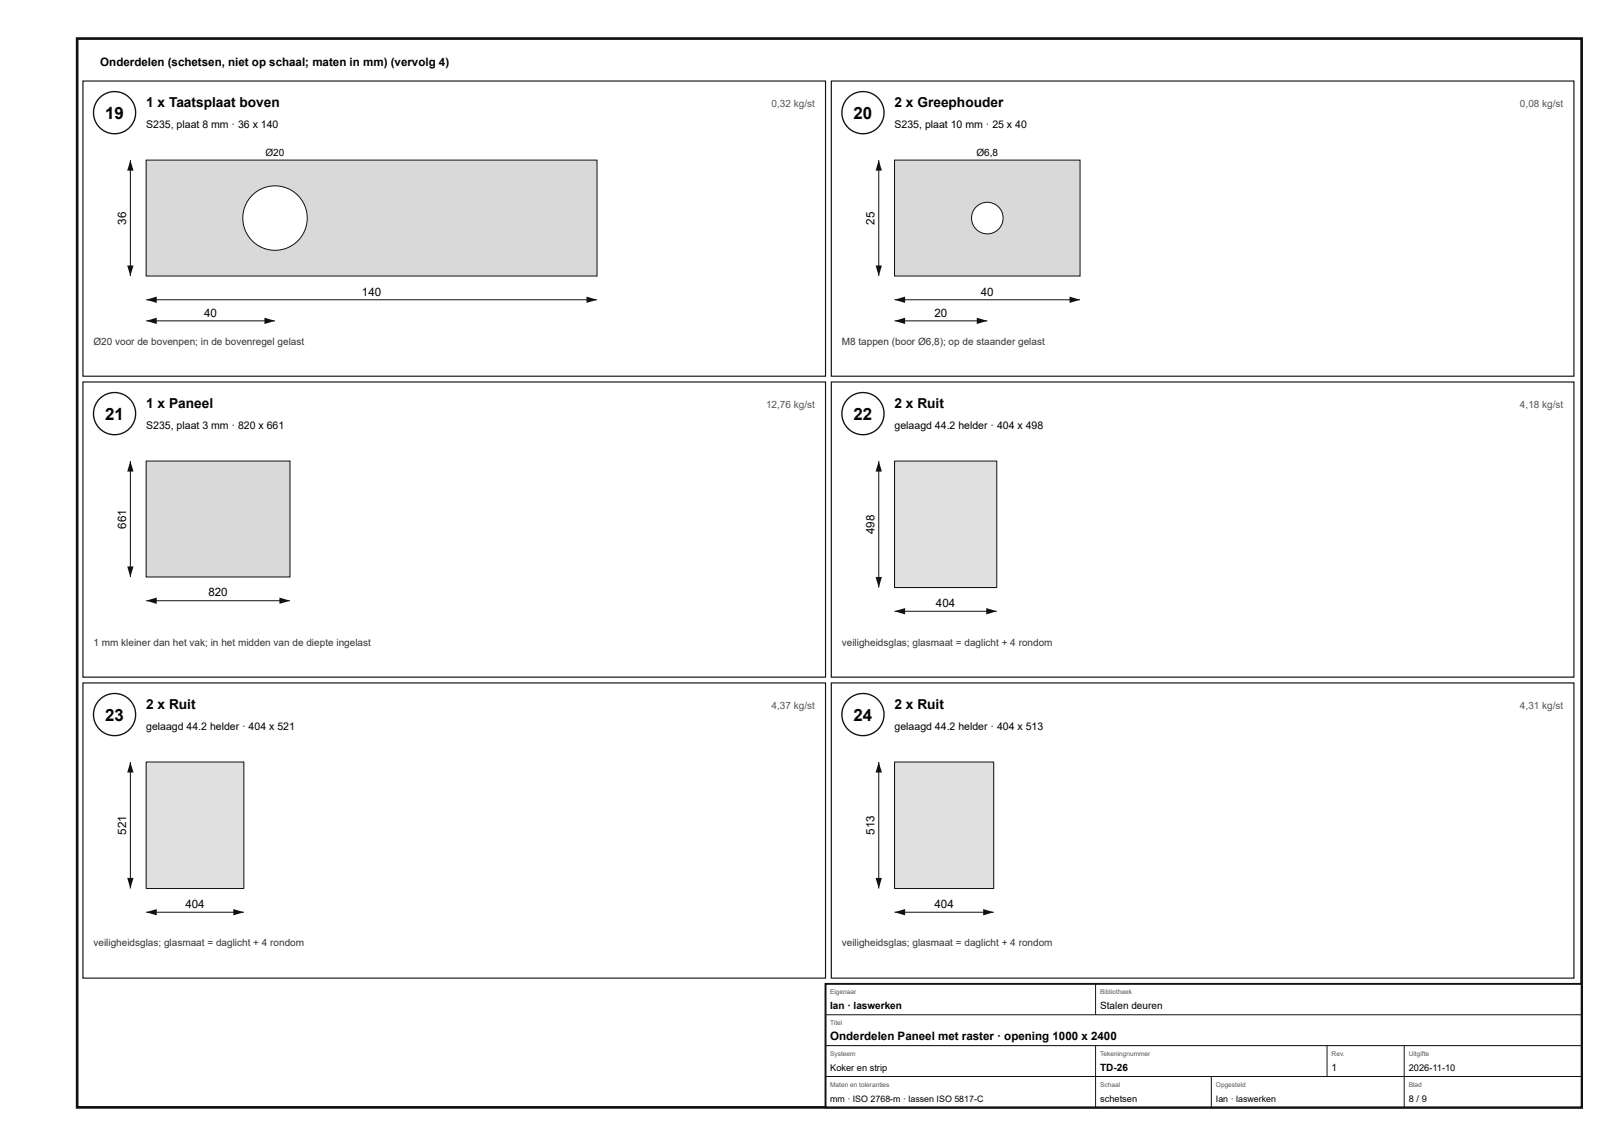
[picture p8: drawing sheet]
<svg xmlns="http://www.w3.org/2000/svg" width="420mm" height="297mm" viewBox="0 0 420 297" stroke-linecap="round" stroke-linejoin="round" font-family="sans-serif">
<path d="M20 10h390v277h-390z" fill="none" stroke="#111" stroke-width=".7" stroke-linecap="butt"/>
<path d="M21.5 21h192.5v76.5h-192.5z" fill="none" stroke="#111" stroke-width=".3"/>
<circle cx="29.7" cy="29.2" r="5.5" fill="#fff"/>
<circle cx="29.7" cy="29.2" r="5.5" fill="none" stroke="#111" stroke-width=".35"/>
<path d="M37.9 41.5h116.9v30h-116.9z" fill="#d7dadc"/>
<path d="M37.9 41.5h116.9v30h-116.9z" fill="none" stroke="#111" stroke-width=".26"/>
<circle cx="71.3" cy="56.5" r="8.3" fill="#fff"/>
<g fill="none" stroke="#111" stroke-width=".26">
<path d="M37.9 77.7h116.9"/>
<circle cx="71.3" cy="56.5" r="8.3"/>
</g>
<g fill="#111">
<path d="M37.9 77.7l2.7-.8v1.6z"/>
<path d="M152 76.9l2.8 .8-2.8 .8z"/>
</g>
<path d="M33.8 41.5v30" fill="none" stroke="#111" stroke-width=".26"/>
<g fill="#111">
<path d="M33.8 41.5l.8 2.7h-1.6z"/>
<path d="M33 68.8h1.6l-.8 2.7z"/>
</g>
<path d="M37.9 83.2h33.4" fill="none" stroke="#111" stroke-width=".26"/>
<g fill="#111">
<path d="M37.9 83.2l2.7-.9v1.7z"/>
<path d="M68.5 82.3l2.8 .9-2.8 .8z"/>
</g>
<path d="M215.5 21h192.5v76.5h-192.5z" fill="none" stroke="#111" stroke-width=".3"/>
<circle cx="223.7" cy="29.2" r="5.5" fill="#fff"/>
<circle cx="223.7" cy="29.2" r="5.5" fill="none" stroke="#111" stroke-width=".35"/>
<path d="M231.9 41.5h48.1v30h-48.1z" fill="#d7dadc"/>
<path d="M231.9 41.5h48.1v30h-48.1z" fill="none" stroke="#111" stroke-width=".26"/>
<circle cx="255.9" cy="56.5" r="4.1" fill="#fff"/>
<g fill="none" stroke="#111" stroke-width=".26">
<path d="M231.9 77.7h48.1"/>
<circle cx="255.9" cy="56.5" r="4.1"/>
</g>
<g fill="#111">
<path d="M231.9 77.7l2.7-.8v1.6z"/>
<path d="M277.2 76.9l2.8 .8-2.8 .8z"/>
</g>
<path d="M227.8 41.5v30" fill="none" stroke="#111" stroke-width=".26"/>
<g fill="#111">
<path d="M227.8 41.5l.8 2.7h-1.6z"/>
<path d="M227 68.8h1.6l-.8 2.7z"/>
</g>
<path d="M231.9 83.2h24" fill="none" stroke="#111" stroke-width=".26"/>
<g fill="#111">
<path d="M231.9 83.2l2.7-.9v1.7z"/>
<path d="M253.2 82.3l2.7 .9-2.7 .8z"/>
</g>
<path d="M21.5 99h192.5v76.5h-192.5z" fill="none" stroke="#111" stroke-width=".3"/>
<circle cx="29.7" cy="107.2" r="5.5" fill="#fff"/>
<circle cx="29.7" cy="107.2" r="5.5" fill="none" stroke="#111" stroke-width=".35"/>
<path d="M37.9 119.5h37.3v30h-37.3z" fill="#d7dadc"/>
<path d="M37.9 119.5h37.3v30h-37.3zM37.9 155.7h37.3" fill="none" stroke="#111" stroke-width=".26"/>
<g fill="#111">
<path d="M37.9 155.7l2.7-.8v1.6z"/>
<path d="M72.4 154.9l2.8 .8-2.8 .8z"/>
</g>
<path d="M33.8 119.5v30" fill="none" stroke="#111" stroke-width=".26"/>
<g fill="#111">
<path d="M33.8 119.5l.8 2.7h-1.6z"/>
<path d="M33 146.8h1.6l-.8 2.7z"/>
</g>
<path d="M215.5 99h192.5v76.5h-192.5z" fill="none" stroke="#111" stroke-width=".3"/>
<circle cx="223.7" cy="107.2" r="5.5" fill="#fff"/>
<circle cx="223.7" cy="107.2" r="5.5" fill="none" stroke="#111" stroke-width=".35"/>
<path d="M231.9 119.5h26.5v32.8h-26.5z" fill="#d6e4e9"/>
<path d="M231.9 119.5h26.5v32.8h-26.5zM231.9 158.4h26.5" fill="none" stroke="#111" stroke-width=".26"/>
<g fill="#111">
<path d="M231.9 158.4l2.7-.8v1.6z"/>
<path d="M255.7 157.6l2.7 .8-2.7 .8z"/>
</g>
<path d="M227.8 119.5v32.8" fill="none" stroke="#111" stroke-width=".26"/>
<g fill="#111">
<path d="M227.8 119.5l.8 2.7h-1.6z"/>
<path d="M227 149.5h1.6l-.8 2.8z"/>
</g>
<path d="M21.5 177h192.5v76.5h-192.5z" fill="none" stroke="#111" stroke-width=".3"/>
<circle cx="29.7" cy="185.2" r="5.5" fill="#fff"/>
<circle cx="29.7" cy="185.2" r="5.5" fill="none" stroke="#111" stroke-width=".35"/>
<path d="M37.9 197.5h25.3v32.8h-25.3z" fill="#d6e4e9"/>
<path d="M37.9 197.5h25.3v32.8h-25.3zM37.9 236.4h25.3" fill="none" stroke="#111" stroke-width=".26"/>
<g fill="#111">
<path d="M37.9 236.4l2.7-.8v1.6z"/>
<path d="M60.5 235.6l2.7 .8-2.7 .8z"/>
</g>
<path d="M33.8 197.5v32.8" fill="none" stroke="#111" stroke-width=".26"/>
<g fill="#111">
<path d="M33.8 197.5l.8 2.7h-1.6z"/>
<path d="M33 227.5h1.6l-.8 2.8z"/>
</g>
<path d="M215.5 177h192.5v76.5h-192.5z" fill="none" stroke="#111" stroke-width=".3"/>
<circle cx="223.7" cy="185.2" r="5.5" fill="#fff"/>
<circle cx="223.7" cy="185.2" r="5.5" fill="none" stroke="#111" stroke-width=".35"/>
<path d="M231.9 197.5h25.7v32.8h-25.7z" fill="#d6e4e9"/>
<path d="M231.9 197.5h25.7v32.8h-25.7zM231.9 236.4h25.7" fill="none" stroke="#111" stroke-width=".26"/>
<g fill="#111">
<path d="M231.9 236.4l2.7-.8v1.6z"/>
<path d="M254.9 235.6l2.7 .8-2.7 .8z"/>
</g>
<path d="M227.8 197.5v32.8" fill="none" stroke="#111" stroke-width=".26"/>
<g fill="#111">
<path d="M227.8 197.5l.8 2.7h-1.6z"/>
<path d="M227 227.5h1.6l-.8 2.8z"/>
</g>
<path d="M214 255h196v32h-196z" fill="#fff"/>
<path d="M214 255h196v32h-196z" fill="none" stroke="#111" stroke-width=".5"/>
<path d="M284 255v8M214 263h196M214 271h196M214 279h196M284 271v16M314 279v8M344 271v8M364 271v16" fill="none" stroke="#111" stroke-width=".26"/>
<g font-size="4.4">
<text x="27.3" y="30.8">19</text>
<text x="221.3" y="30.8">20</text>
<text x="27.3" y="108.8">21</text>
<text x="221.3" y="108.8">22</text>
<text x="27.3" y="186.8">23</text>
<text x="221.3" y="186.8">24</text>
</g>
<g font-size="3.6">
<text x="37.9" y="27.8">1 x Taatsplaat boven</text>
<text x="231.9" y="27.8">2 x Greephouder</text>
<text x="37.9" y="105.8">1 x Paneel</text>
<text x="231.9" y="105.8">2 x Ruit</text>
<text x="37.9" y="183.8">2 x Ruit</text>
<text x="231.9" y="183.8">2 x Ruit</text>
</g>
<g font-size="3">
<text x="26" y="17">Onderdelen (schetsen, niet op schaal; maten in mm) (vervolg 4)</text>
<text x="32.7" y="58.2" transform="rotate(-90 32.7 58.2)">36</text>
<text x="226.7" y="58.2" transform="rotate(-90 226.7 58.2)">25</text>
<text x="93.8" y="76.6">140</text>
<text x="254.3" y="76.6">40</text>
<text x="52.9" y="82.1">40</text>
<text x="242.2" y="82.1">20</text>
<text x="32.7" y="137" transform="rotate(-90 32.7 137)">661</text>
<text x="226.7" y="138.4" transform="rotate(-90 226.7 138.4)">498</text>
<text x="54" y="154.6">820</text>
<text x="242.6" y="157.3">404</text>
<text x="32.7" y="216.4" transform="rotate(-90 32.7 216.4)">521</text>
<text x="226.7" y="216.4" transform="rotate(-90 226.7 216.4)">513</text>
<text x="48" y="235.3">404</text>
<text x="242.2" y="235.3">404</text>
<text x="215.2" y="269.6">Onderdelen Paneel met raster · opening 1000 x 2400</text>
</g>
<g font-size="2.7">
<text x="37.9" y="33.3">S235, plaat 8 mm · 36 x 140</text>
<text x="231.9" y="33.3">S235, plaat 10 mm · 25 x 40</text>
<text x="37.9" y="111.3">S235, plaat 3 mm · 820 x 661</text>
<text x="231.9" y="111.3">gelaagd 44.2 helder · 404 x 498</text>
<text x="37.9" y="189.3">gelaagd 44.2 helder · 404 x 521</text>
<text x="231.9" y="189.3">gelaagd 44.2 helder · 404 x 513</text>
</g>
<g font-size="2.6" fill="#555">
<text x="200" y="27.8">0,32 kg/st</text>
<text x="394" y="27.8">0,08 kg/st</text>
<text x="198.6" y="105.8">12,76 kg/st</text>
<text x="394" y="105.8">4,18 kg/st</text>
<text x="200" y="183.8">4,37 kg/st</text>
<text x="394" y="183.8">4,31 kg/st</text>
</g>
<g font-size="2.6">
<text x="68.8" y="40.4">Ø20</text>
<text x="253.1" y="40.4">Ø6,8</text>
<text x="215.2" y="261.6">Ian · laswerken</text>
<text x="285.2" y="261.6">Stalen deuren</text>
<text x="285.2" y="277.6">TD-26</text>
<text x="345.2" y="277.6">1</text>
</g>
<g font-size="2.6" fill="#333">
<text x="24.2" y="89.3">Ø20 voor de bovenpen; in de bovenregel gelast</text>
<text x="218.2" y="89.3">M8 tappen (boor Ø6,8); op de staander gelast</text>
<text x="24.2" y="167.3">1 mm kleiner dan het vak; in het midden van de diepte ingelast</text>
<text x="218.2" y="167.3">veiligheidsglas; glasmaat = daglicht + 4 rondom</text>
<text x="24.2" y="245.3">veiligheidsglas; glasmaat = daglicht + 4 rondom</text>
<text x="218.2" y="245.3">veiligheidsglas; glasmaat = daglicht + 4 rondom</text>
</g>
<g font-size="2.4">
<text x="215.2" y="277.6">Koker en strip</text>
<text x="365.2" y="277.6">2026-11-10</text>
<text x="285.2" y="285.6">schetsen</text>
<text x="365.2" y="285.6">8 / 9</text>
</g>
<g font-size="2.3">
<text x="215.2" y="285.6">mm · ISO 2768-m · lassen ISO 5817-C</text>
<text x="315.2" y="285.6">Ian · laswerken</text>
</g>
<g font-size="1.7" fill="#555">
<text x="215.2" y="257.6">Eigenaar</text>
<text x="285.2" y="257.6">Bibliotheek</text>
<text x="215.2" y="265.6">Titel</text>
<text x="215.2" y="273.6">Systeem</text>
<text x="285.2" y="273.6">Tekeningnummer</text>
<text x="345.2" y="273.6">Rev.</text>
<text x="365.2" y="273.6">Uitgifte</text>
<text x="215.2" y="281.6">Maten en toleranties</text>
<text x="285.2" y="281.6">Schaal</text>
<text x="315.2" y="281.6">Opgesteld</text>
<text x="365.2" y="281.6">Blad</text>
</g>
</svg>
